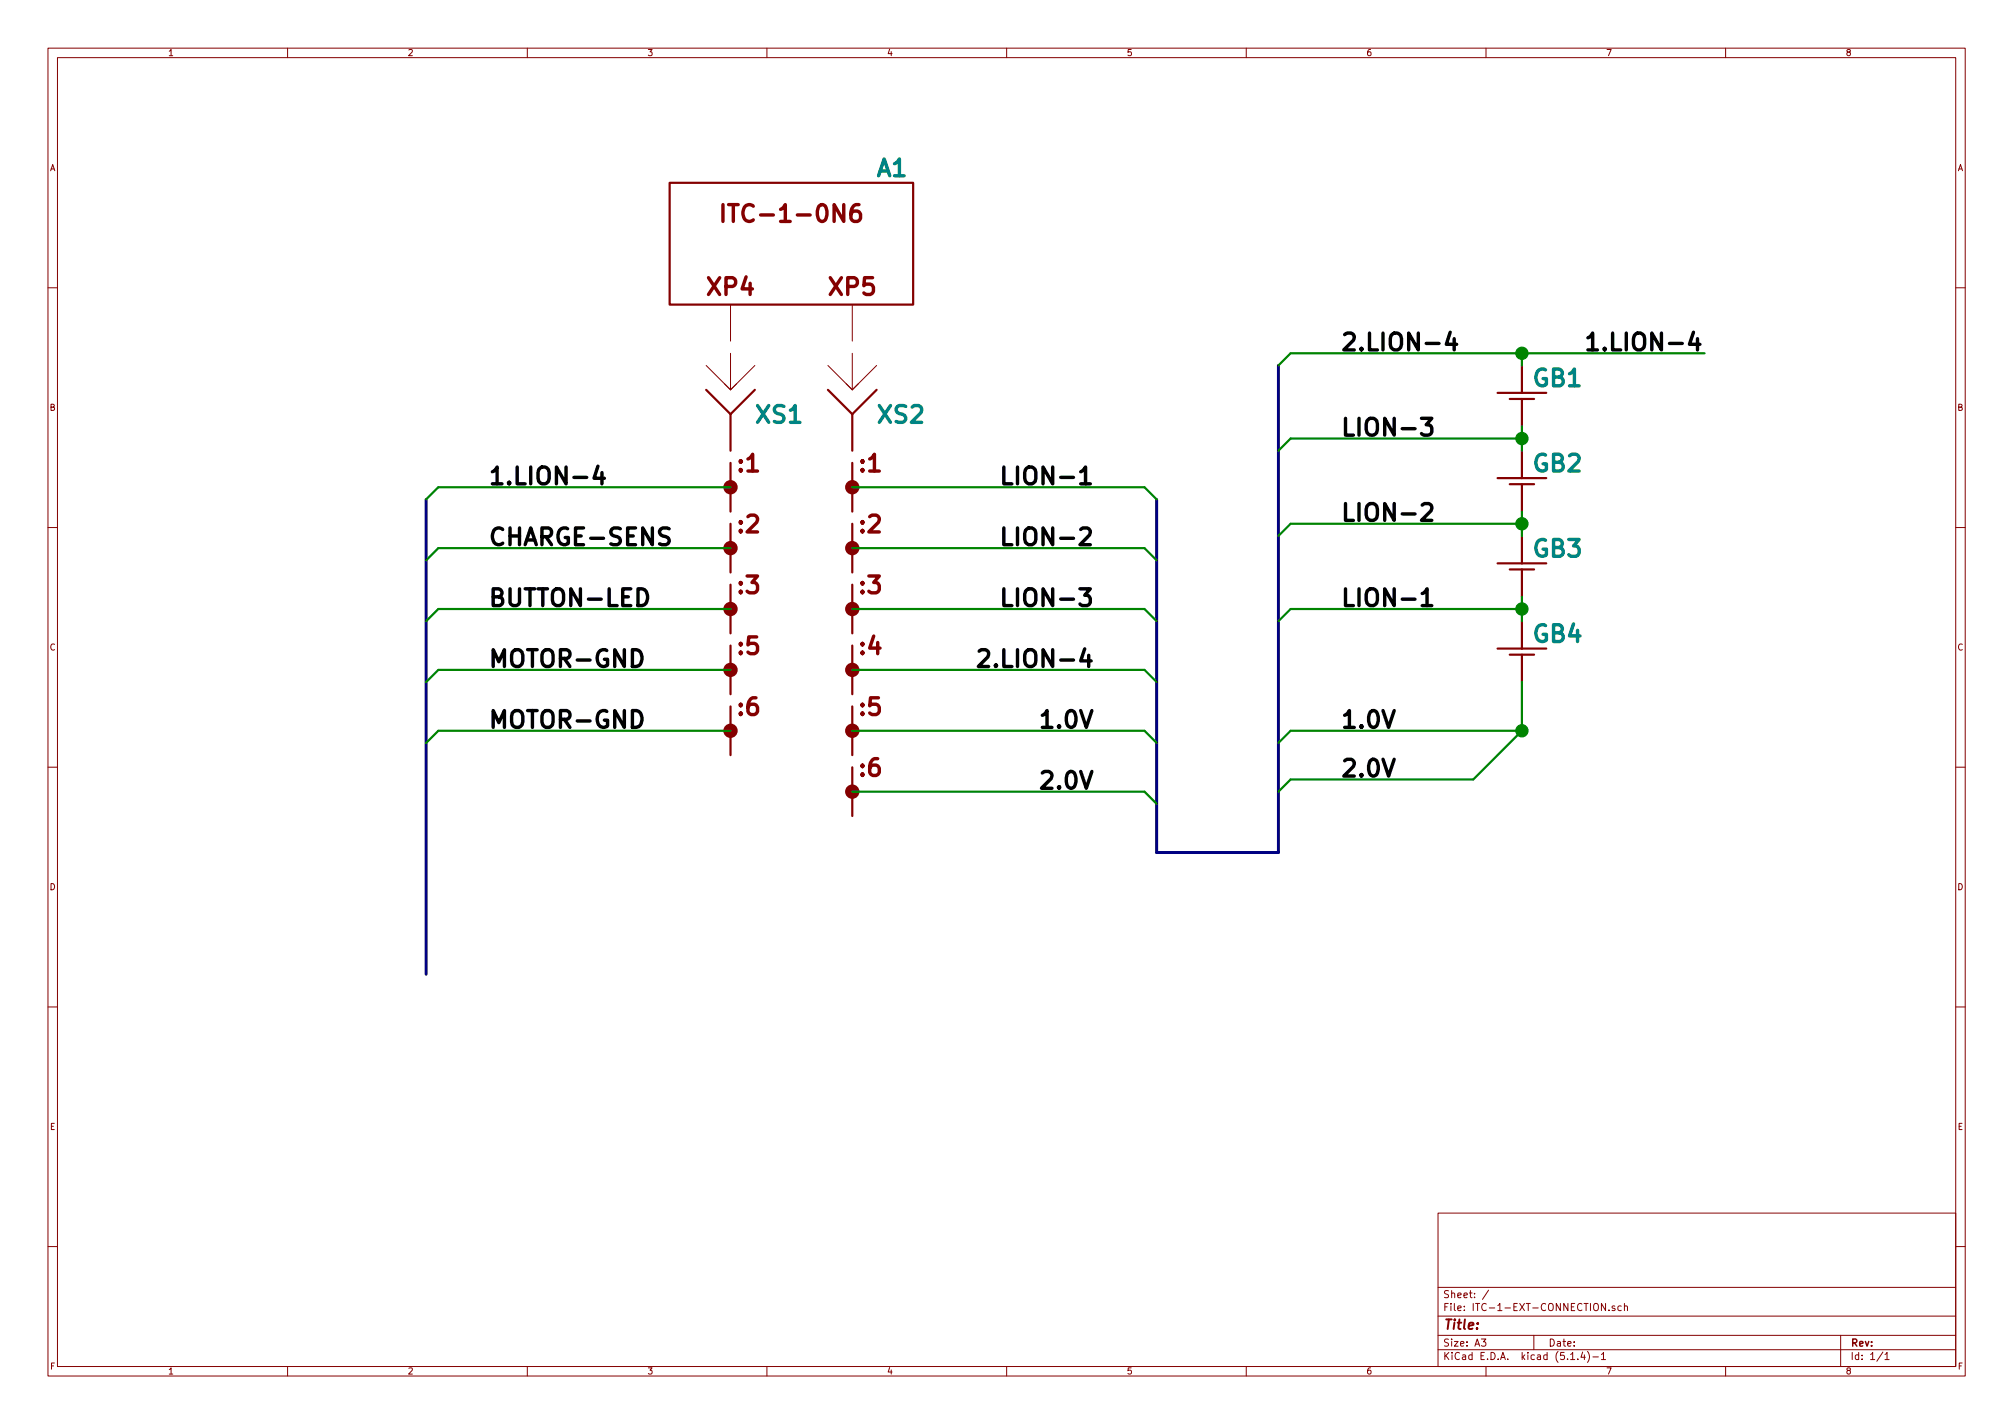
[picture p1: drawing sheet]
<svg xmlns="http://www.w3.org/2000/svg" width="420mm" height="297mm" viewBox="0 0 420 297" stroke-linecap="round" stroke-linejoin="round" font-family="sans-serif">
<g fill="none" stroke="#840000" stroke-width=".21">
<path d="M10 10h400v277h-400zM12 12h396v273.1h-396zM60 10v2M110 10v2M160 10v2M210 10v2M260 10v2M310 10v2M360 10v2M10 60h2M147.3 76.2l5.1 5.1M152.4 63.5v7.7"/>
<path d="M152.4 73.7v7.6M157.5 76.2l-5.1 5.1M172.7 76.2l5.1 5.1M177.8 63.5v7.7M177.8 73.7v7.6M182.9 76.2l-5.1 5.1M408 60h2M151.1 80l1.3 1.3 1.3-1.3M176.5 80l1.3 1.3 1.3-1.3M10 110h2M408 110h2M10 160h2"/>
<path d="M408 160h2M10 210h2M408 210h2M300 253h108v32.1h-108zM10 260h2M300 278.5h108M300 274.5h108M300 268.5h108M309 279.3h1l-.5 .6 .4 .1v.7l-.2 .1-.7-.1M310.5 269.1l-1.2 2M320 278.5v3M334.9 271.9v1.5l-.8-1.5v1.5"/>
<path d="M335.7 273.3v.1M336.9 272.5l-.4-.1-.2 .2 .1 .2 .5 .2v.3h-.6M338.2 272.5l-.4-.1-.3 .3 .1 .6 .2 .1 .4-.1M338.9 272.5l.2-.1 .3 .1 .1 .9M338.9 271.9v1.5M384 278.5v6.6M408 260h2M60 285.1v1.9M110 285.1v1.9M160 285.1v1.9M210 285.1v1.9M260 285.1v1.9"/>
<path d="M300 281.5h108M310 285.1v1.9M327.7 283.6h.8M329.2 283.5v.1M330.2 282l-.4 1.1h.9M330.5 282.6v1M331.2 281.9a1.71 1.71 0 0 1 0 2.3M332.3 283h1.2M334.1 282.5l.4-.4v1.5M334.1 283.6h.8M360 285.1v1.9M392.8 282l-1.3 2"/>
<path d="M393.2 282.5l.5-.4v1.5M393.2 283.6h.9"/>
</g>
<g fill="#840000" stroke="#840000" stroke-width=".46">
<circle cx="177.8" cy="165.1" r="1.27"/>
<circle cx="177.8" cy="152.4" r="1.27"/>
<circle cx="177.8" cy="139.7" r="1.27"/>
<circle cx="177.8" cy="127" r="1.27"/>
<circle cx="177.8" cy="114.3" r="1.27"/>
<circle cx="177.8" cy="101.6" r="1.27"/>
<circle cx="152.4" cy="152.4" r="1.27"/>
<circle cx="152.4" cy="139.7" r="1.27"/>
<circle cx="152.4" cy="127" r="1.27"/>
<circle cx="152.4" cy="114.3" r="1.27"/>
<circle cx="152.4" cy="101.6" r="1.27"/>
</g>
<g fill="none" stroke="#840000" stroke-width=".46">
<path d="M139.7 38.1h50.8v25.4h-50.8zM317.5 76.2v5.8M147.3 81.3l5.1 5.1M152.4 86.4v7.6M152.4 96.6v3.8M157.5 81.3l-5.1 5.1M172.7 81.3l5.1 5.1M177.8 86.4v7.6M177.8 96.6v3.8M182.9 81.3l-5.1 5.1M312.4 99.7h10.2M312.4 82h10.2"/>
<path d="M315 83.2h5M317.5 83.2v5.7M317.5 94v5.7M152.4 102.9v3.8M152.4 109.3v3.8M152.4 115.6v3.8M177.8 102.9v3.8M177.8 109.3v3.8M177.8 115.6v3.8M312.4 117.5h10.2M315 118.8h5M315 101h5"/>
<path d="M317.5 101v5.7M317.5 111.8v5.7M317.5 118.8v5.7M152.4 122v3.8M152.4 128.3v3.8M152.4 134.7v3.8M177.8 122v3.8M177.8 128.3v3.8M177.8 134.7v3.8M312.4 135.3h10.2M315 136.6h5M317.5 129.6v5.7"/>
<path d="M317.5 136.6v5.7M152.4 141v3.8M152.4 147.4v3.8M152.4 153.7v3.8M177.8 141v3.8M177.8 147.4v3.8M177.8 153.7v3.8M177.8 160.1v3.8M177.8 166.4v3.8"/>
</g>
<path d="M150.8 42.7v3.5M152 42.7h2M179.2 42.7a1.4 1.4 0 0 0-1.7 1.5v1.3l.4 .5 .3 .2h.7l.4-.3 .2-.4v-.8l-.3-.5-.3-.2-1 .2-.4 .5" fill="none" stroke="#840000" stroke-width=".71"/>
<path d="M266.7 76.2v101.6h-25.4v-73.6M88.9 104.2v99" fill="none" stroke="#000084" stroke-width=".61"/>
<g fill="none" stroke="#008400" stroke-width=".46">
<path d="M317.5 73.7v2.5M355.6 73.7h-86.4l-2.5 2.5M317.5 88.9v5.1M317.5 91.5h-48.3l-2.5 2.5M152.4 114.3h-61l-2.5 2.6M152.4 101.6h-61l-2.5 2.6M177.8 114.3h61l2.5 2.6M177.8 101.6h61l2.5 2.6M317.5 106.7v5.1M317.5 109.3h-48.3l-2.5 2.5M152.4 127h-61l-2.5 2.6M152.4 139.7h-61l-2.5 2.6"/>
<path d="M177.8 127h61l2.5 2.6M177.8 139.7h61l2.5 2.6M317.5 124.5v5.1M317.5 127h-48.3l-2.5 2.6M152.4 152.4h-61l-2.5 2.6M177.8 152.4h61l2.5 2.6M317.5 142.3v10.1M317.5 152.4h-48.3l-2.5 2.6M317.5 152.4l-10.2 10.2h-38.1l-2.5 2.5M177.8 165.1h61l2.5 2.6"/>
</g>
<g fill="none" stroke="#000" stroke-width=".71">
<path d="M302.5 69.3l-.8 2.5h2.2M303.4 70.6v2.4M331.3 70.5l.3-.2 .7-.8v3.5M331.3 73h1.9M124.7 97.2l-.8 2.6h2.2M125.6 98.6v2.3M209.4 97.4v3.5h1.7M296.5 87.3h2.2l-1.2 1.3a.92 .92 0 0 1 1.2 .7v.8l-.3 .5-.4 .2h-.9l-.6-.4M139.6 110.3l-.5-.2h-.8a.85 .85 0 0 0-.7 .9 .85 .85 0 0 0 .7 .8 1.26 1.26 0 0 1 1.3 .8 .86 .86 0 0 1-.7 1h-.8l-.5-.2M209.4 110.1v3.5h1.7M296.7 105.4l.5-.4h.8a.94 .94 0 0 1 .6 1.5l-2.1 2h2.2M131.9 135.5h.9a1.93 1.93 0 0 1 .8 3l-.3 .3-.5 .2h-.9z"/>
<path d="M133.1 122.8h.8a1.93 1.93 0 0 1 .9 3l-.4 .3-.5 .2h-.8zM204.3 135.9l.4-.4h.9a.94 .94 0 0 1 .5 1.5l-2 2h2.1M209.4 122.8v3.5h1.7M296.7 123.8l.4-.1 .6-.9v3.5M296.7 126.3h2M131.9 148.2h.9a1.93 1.93 0 0 1 .8 3l-.3 .3-.5 .2h-.9z"/>
</g>
<g fill="#008400" stroke="#008400" stroke-width=".25">
<circle cx="317.5" cy="91.5" r="1.27"/>
<circle cx="317.5" cy="152.4" r="1.27"/>
<circle cx="317.5" cy="109.3" r="1.27"/>
<circle cx="317.5" cy="127" r="1.27"/>
<circle cx="317.5" cy="73.7" r="1.27"/>
</g>
<g font-size="4.9" fill="#008484">
<text x="183" y="36.8">A1</text>
<text x="319.9" y="80.7">GB1</text>
<text x="158" y="88.3">XS1</text>
<text x="183.4" y="88.3">XS2</text>
<text x="319.9" y="98.4">GB2</text>
<text x="319.9" y="116.2">GB3</text>
<text x="319.9" y="134">GB4</text>
</g>
<g font-size="4.9" fill="#840000">
<text x="153.7" y="46.4">ITC-1-0N6</text>
<text x="147.8" y="61.6">XP4</text>
<text x="173.2" y="61.6">XP5</text>
<text x="154.1" y="98.4">:1</text>
<text x="179.5" y="98.4">:1</text>
<text x="154.1" y="111.1">:2</text>
<text x="179.5" y="111.1">:2</text>
<text x="154.1" y="123.8">:3</text>
<text x="179.5" y="123.8">:3</text>
<text x="154.1" y="136.5">:5</text>
<text x="179.5" y="136.5">:4</text>
<text x="154.1" y="149.2">:6</text>
<text x="179.5" y="149.2">:5</text>
<text x="179.5" y="161.9">:6</text>
</g>
<g font-size="4.9">
<text x="279.4" y="73.2">2.LION-4</text>
<text x="335.5" y="73.2">1.LION-4</text>
<text x="279.4" y="90.9">LION-3</text>
<text x="101.6" y="101.1">1.LION-4</text>
<text x="212.6" y="101.1">LION-1</text>
<text x="101.6" y="113.8">CHARGE-SENS</text>
<text x="212.6" y="113.8">LION-2</text>
<text x="279.4" y="108.7">LION-2</text>
<text x="101.6" y="126.5">BUTTON-LED</text>
<text x="212.6" y="126.5">LION-3</text>
<text x="279.4" y="126.5">LION-1</text>
<text x="101.6" y="139.2">MOTOR-GND</text>
<text x="208.5" y="139.2">2.LION-4</text>
<text x="101.6" y="151.9">MOTOR-GND</text>
<text x="218.6" y="151.9">1.0V</text>
<text x="279.4" y="151.9">1.0V</text>
<text x="218.6" y="164.6">2.0V</text>
<text x="279.4" y="162.1">2.0V</text>
</g>
<text font-size="2.8" fill="#840000" x="301" y="277.3">Title:</text>
<g font-size="2.1" fill="#840000">
<text x="301" y="273.5">File: ITC-1-EXT-CONNECTION.sch</text>
<text x="301" y="270.8">Sheet: /</text>
<text x="301" y="280.9">Size: A3</text>
<text x="323" y="280.9">Date:</text>
<text x="386" y="280.9">Rev:</text>
<text x="301" y="283.7">KiCad E.D.A. kicad (5.1.4)-1</text>
<text x="386" y="283.7">Id: 1/1</text>
</g>
<g font-size="1.8" fill="#840000">
<text x="35" y="11.7">1</text>
<text x="85" y="11.7">2</text>
<text x="135" y="11.7">3</text>
<text x="185" y="11.7">4</text>
<text x="235" y="11.7">5</text>
<text x="285" y="11.7">6</text>
<text x="335" y="11.7">7</text>
<text x="385" y="11.7">8</text>
<text x="10.4" y="35.7">A</text>
<text x="408.4" y="35.7">A</text>
<text x="10.4" y="85.7">B</text>
<text x="408.4" y="85.7">B</text>
<text x="10.4" y="135.7">C</text>
<text x="408.4" y="135.7">C</text>
<text x="10.4" y="185.7">D</text>
<text x="408.4" y="185.7">D</text>
<text x="10.4" y="235.7">E</text>
<text x="408.4" y="235.7">E</text>
<text x="10.5" y="285.7">F</text>
<text x="35" y="286.7">1</text>
<text x="85" y="286.7">2</text>
<text x="135" y="286.7">3</text>
<text x="185" y="286.7">4</text>
<text x="235" y="286.7">5</text>
<text x="285" y="286.7">6</text>
<text x="335" y="286.7">7</text>
<text x="385" y="286.7">8</text>
<text x="408.5" y="285.7">F</text>
</g>
</svg>
